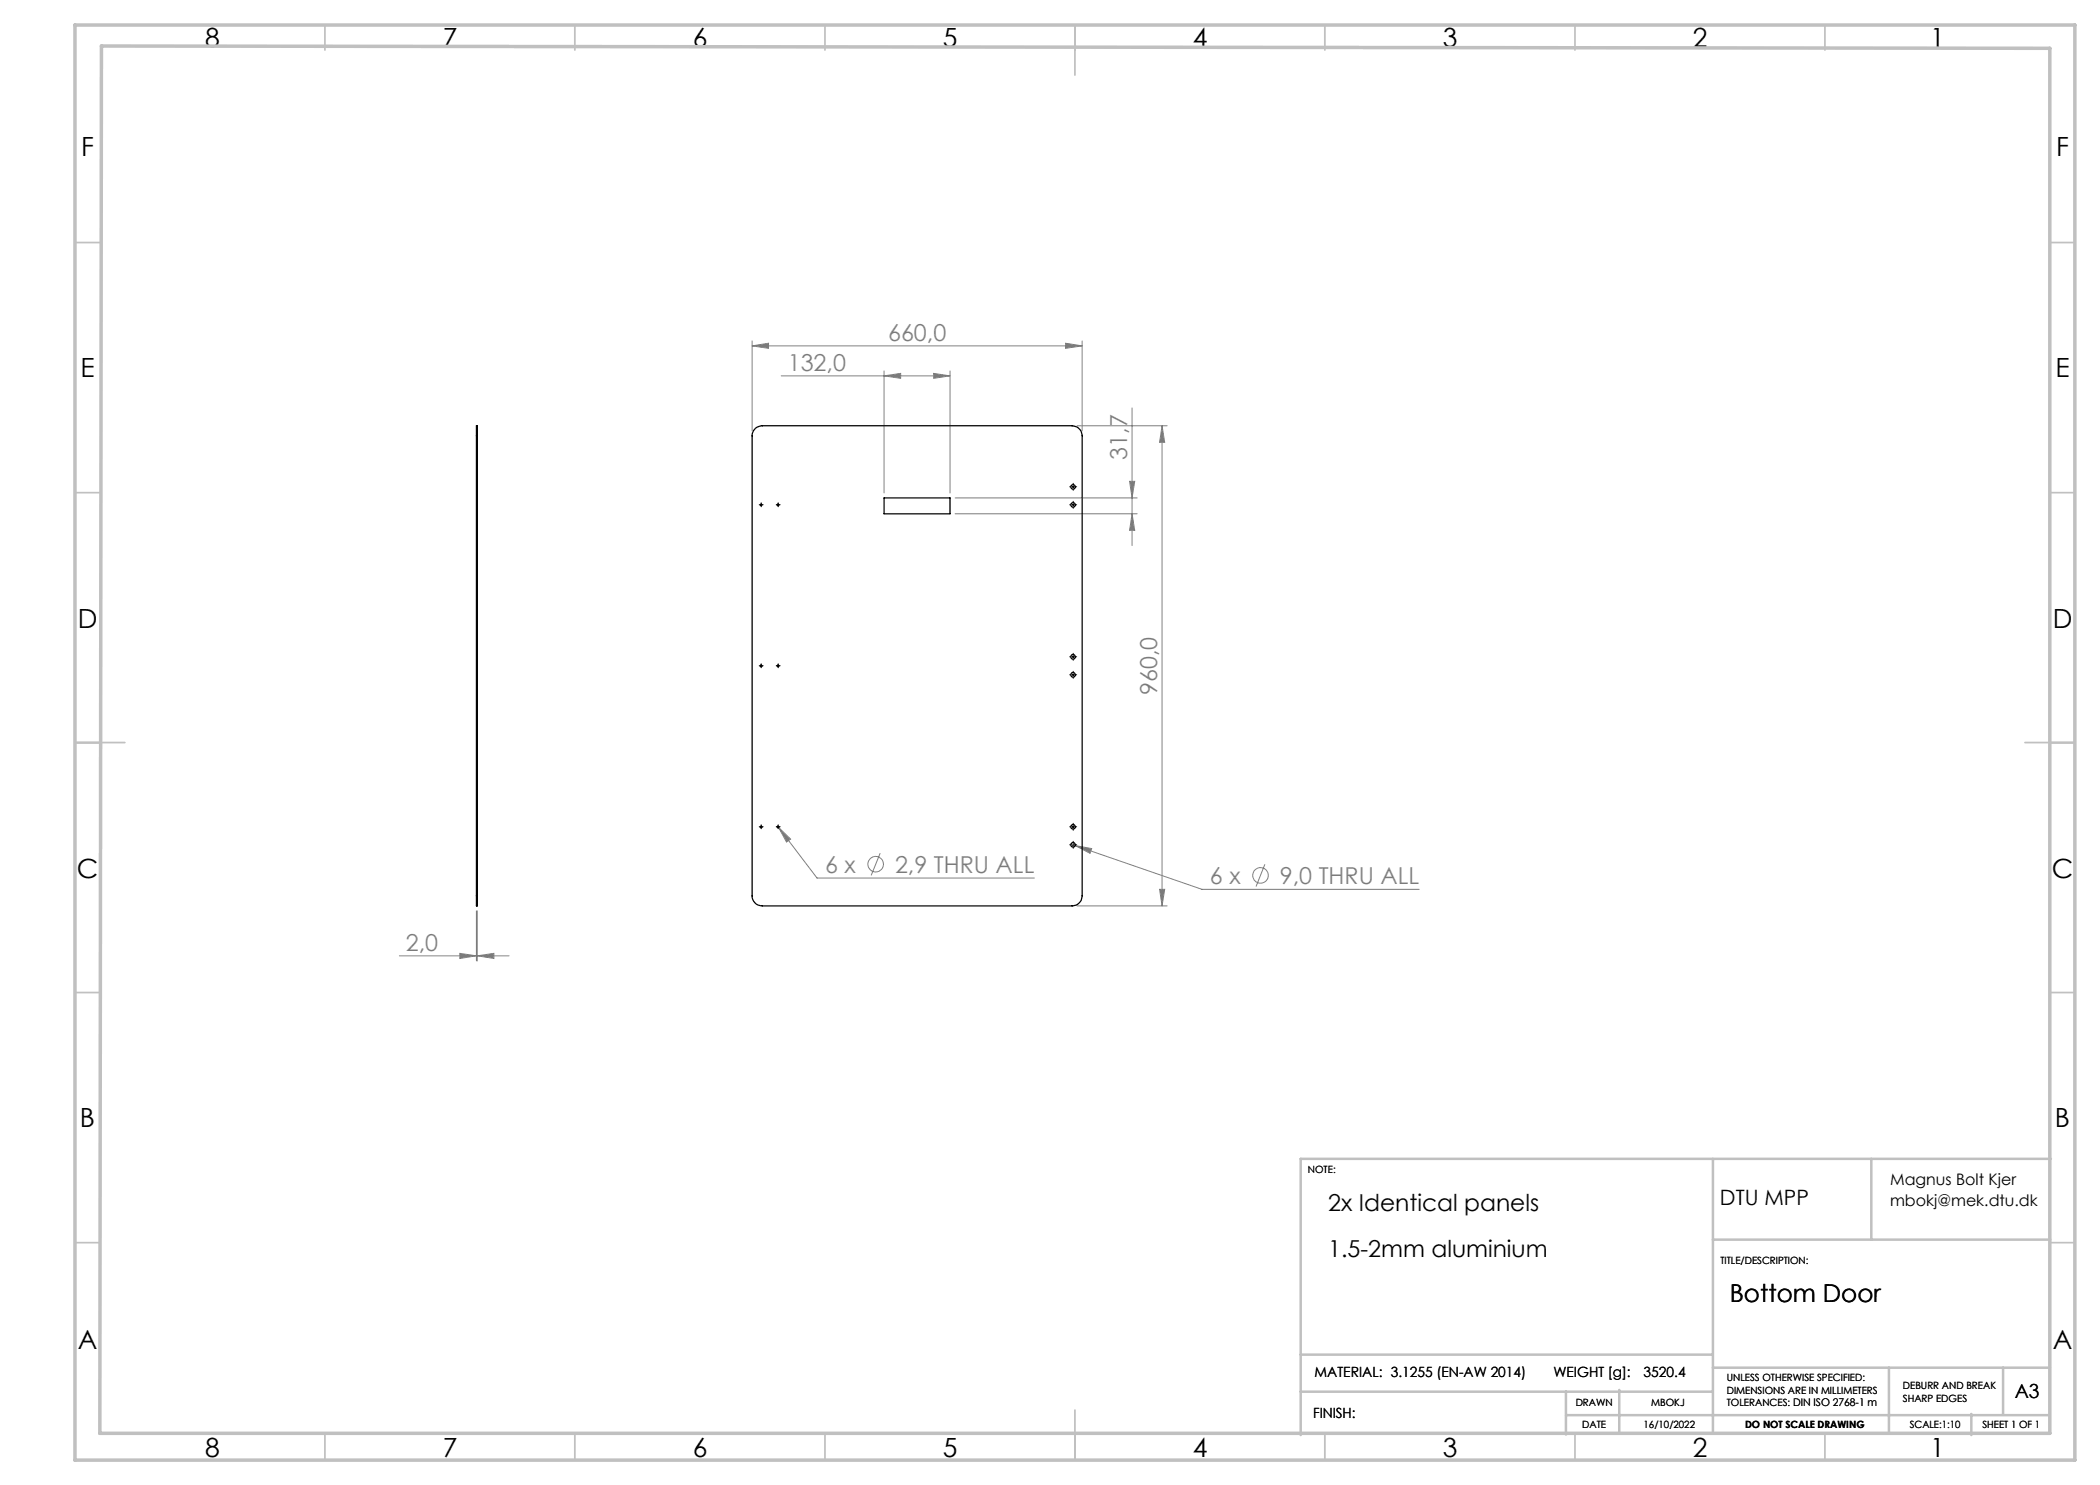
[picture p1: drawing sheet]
<svg xmlns="http://www.w3.org/2000/svg" width="420mm" height="297mm" viewBox="0 0 420 297" stroke-linecap="round" stroke-linejoin="round" font-family="sans-serif">
<g fill="none" stroke="#808080" stroke-width=".2">
<path d="M150.4 69.2l3.3-.6v1.1zM150.4 68.2v18M150.4 69.2h66M156.2 75.2h33.8M176.8 75.2l3.3-.5v1zM176.8 74.2v24.4M186.7 74.7l3.3 .5-3.3 .5zM190 74.2v24.4M213.1 68.6l3.3 .6-3.3 .5zM216.4 68.2v18M191 99.6h36.4M215.4 85.2h18"/>
<path d="M225.9 96.3h1l-.5 3.3zM226.4 81.6v27.5M232.4 85.2v96M232.4 85.2l.5 3.3h-1zM191 102.8h36.4M226.4 102.8l.5 3.3h-1zM155.5 165.3l.2 .2M155.7 165.5l2.4 2.3-.8 .6zM155.7 165.5l7.7 10.1h43.5M176 170.6l-1.8 4.5M214.2 168.8l.9 .3M215.1 169.1l3.2 .6-.3 1z"/>
<path d="M215.1 169.1l25.3 8.8h43.4M231.9 177.9h1l-.5 3.3zM253 172.9l-1.8 4.4M79.9 191.2h21.9M92 190.7l3.3 .5-3.3 .5zM95.3 182.2v10M95.5 191.2l3.3-.5v1zM95.5 182.2v10M215.4 181.2h18"/>
<circle cx="175.2" cy="172.8" r="1.55"/>
<circle cx="252.1" cy="175.1" r="1.56"/>
</g>
<g fill="none" stroke="#000" stroke-width=".2" stroke-dasharray="15.2 1.3 1.3 1.3">
<path d="M214.1 97.4h-.2M214.6 96.9v-.2M214.6 97.9v.2M215.1 97.4h.2M152 101h-.2M152.2 100.7v-.1M152.2 101.2v.1M152.5 101h.1M155.4 101h-.2M155.6 100.7v-.1M155.6 101.2v.1M155.9 101h.1"/>
<path d="M214.1 101h-.2M214.6 100.5v-.2M214.6 101.5v.2M215.1 101h.2M152 133.2h-.2M152.2 132.9v-.1M152.2 133.4v.1M152.5 133.2h.1M155.4 133.2h-.2M155.6 132.9v-.1M155.6 133.4v.1M155.9 133.2h.1"/>
<path d="M214.1 135h-.2M214.1 131.4h-.2M214.6 134.5v-.2M214.6 135.5v.2M214.6 130.9v-.2M214.6 131.9v.2M215.1 135h.2M215.1 131.4h.2M152 165.4h-.2M152.2 165.1v-.1M152.2 165.6v.1M152.5 165.4h.1"/>
<path d="M155.4 165.4h-.2M155.6 165.1v-.1M155.6 165.6v.1M155.9 165.4h.1M214.1 169h-.2M214.1 165.4h-.2M214.6 168.5v-.2M214.6 169.5v.2M214.6 164.9v-.2M214.6 165.9v.2M215.1 169h.2M215.1 165.4h.2"/>
</g>
<g fill="none" stroke="#000" stroke-width=".2">
<path d="M214.4 97.4h.5M214.6 97.1v.5M152 101h.5M152.2 100.7v.5M155.4 101h.5M155.6 100.7v.5M214.4 101h.5M214.6 100.7v.5M152 133.2h.5M152.2 132.9v.5M155.4 133.2h.5M155.6 132.9v.5"/>
<path d="M214.4 135h.5M214.4 131.4h.5M214.6 131.1v.5M214.6 134.7v.5M152 165.4h.5M152.2 165.1v.5M155.4 165.4h.5M155.6 165.1v.5M214.4 169h.5M214.4 165.4h.5M214.6 165.1v.5M214.6 168.7v.5"/>
</g>
<g fill="none" stroke="#c0c0c0" stroke-width=".35">
<path d="M65 5v5M115 5v5M165 5v5M215 5v10M265 5v5M315 5v5M365 5v5M15 48.5h5M410 48.5h5M15 98.5h5M410 98.5h5M15 148.5h10"/>
<path d="M405 148.5h10M15 198.5h5M410 198.5h5M15 248.5h5M410 248.5h5M65 287v5M115 287v5M165 287v5M215 282v10M265 287v5M315 287v5M365 287v5"/>
</g>
<g fill="none" stroke="#c0c0c0" stroke-width=".5">
<path d="M342.6 231.8v54.8M374.3 231.8v16.1M410.2 231.8h-150.1v55.2M342.6 247.9h67.5M260.1 278.3h82.5M260.1 270.9h82.5M313.2 278.3v8.6M323.8 278v8.7M342.6 273.5h67.4M377.8 273.5v13.2M400.6 273.5v9.3M313.2 283h96.8"/>
<path d="M394.3 282.8v4.2"/>
</g>
<path d="M15 5h400v287h-400zM20.3 9.2l389.7 .5v277h-390z" fill="none" stroke="#c0c0c0" stroke-width=".7"/>
<g fill="#808080">
<path d="M150.4 69.2l3.3-.6v1.1zM213.1 68.6l3.3 .6-3.3 .5zM176.8 75.2l3.3-.5v1zM186.7 74.7l3.3 .5-3.3 .5zM215.1 169.1l2.9 1.6 .3-1zM155.7 165.5l1.6 2.9 .8-.6zM92 190.7l3.3 .5-3.3 .5zM95.5 191.2l3.3-.5v1z"/>
<path d="M232.4 85.2l.5 3.3h-1zM231.9 177.9h1l-.5 3.3zM225.9 96.3h1l-.5 3.3zM226.4 102.8l.5 3.3h-1z"/>
</g>
<g fill="none" stroke="#000" stroke-width=".25">
<path d="M95.3 87.2v-2h.2v2M95.3 87.2h.2M95.3 87.2v92M95.5 87.2v92M151.1 85.7l1.3-.5h62a2.03 2.03 0 0 1 2 2v92a2.03 2.03 0 0 1-2 2h-62a1.98 1.98 0 0 1-2-2v-92.3l.3-.8zM176.8 99.6h13.2v3.2h-13.2zM95.3 179.2v2h.2v-2M95.3 179.2h.2"/>
<circle cx="214.6" cy="97.4" r=".45"/>
<circle cx="152.2" cy="101" r=".14"/>
<circle cx="155.6" cy="101" r=".14"/>
<circle cx="214.6" cy="101" r=".45"/>
<circle cx="152.2" cy="133.2" r=".15"/>
<circle cx="155.6" cy="133.2" r=".15"/>
<circle cx="214.6" cy="131.4" r=".46"/>
<circle cx="214.6" cy="135" r=".46"/>
<circle cx="152.2" cy="165.4" r=".15"/>
<circle cx="155.6" cy="165.4" r=".15"/>
<circle cx="214.6" cy="169" r=".46"/>
<circle cx="214.6" cy="165.4" r=".45"/>
</g>
<g font-size="5.3">
<text x="41" y="9.5">8</text>
<text x="88.5" y="9.5">7</text>
<text x="138.5" y="9.5">6</text>
<text x="188.5" y="9.5">5</text>
<text x="238.5" y="9.5">4</text>
<text x="288.5" y="9.5">3</text>
<text x="338.5" y="9.5">2</text>
<text x="386" y="9.5">1</text>
<text x="16.2" y="31.3">F</text>
<text x="411.2" y="31.3">F</text>
<text x="16.1" y="75.5">E</text>
<text x="411.1" y="75.5">E</text>
<text x="15.5" y="125.5">D</text>
<text x="410.5" y="125.5">D</text>
<text x="15.4" y="175.5">C</text>
<text x="410.4" y="175.5">C</text>
<text x="16" y="225.5">B</text>
<text x="411" y="225.5">B</text>
<text x="15.5" y="269.8">A</text>
<text x="410.5" y="269.8">A</text>
<text x="41" y="291.5">8</text>
<text x="88.5" y="291.5">7</text>
<text x="138.5" y="291.5">6</text>
<text x="188.5" y="291.5">5</text>
<text x="238.5" y="291.5">4</text>
<text x="288.5" y="291.5">3</text>
<text x="338.5" y="291.5">2</text>
<text x="386" y="291.5">1</text>
</g>
<text font-size="4.9" x="345.9" y="260.4">Bottom Door</text>
<g font-size="4.7" fill="#808080">
<text x="177.6" y="68.1">660,0</text>
<text x="157.6" y="74.1">132,0</text>
<text x="225.4" y="91.9" transform="rotate(-90 225.4 91.9)">31,7</text>
<text x="231.4" y="139" transform="rotate(-90 231.4 139)">960,0</text>
<text x="165" y="174.5">6 x</text>
<text x="179" y="174.5">2,9 THRU ALL</text>
<text x="242" y="176.8">6 x</text>
<text x="256" y="176.8">9,0 THRU ALL</text>
<text x="81.2" y="190.1">2,0</text>
</g>
<g font-size="4.7">
<text x="265.6" y="242.3">2x Identical panels</text>
<text x="265.6" y="251.3">1.5-2mm aluminium</text>
</g>
<text font-size="4.2" x="344" y="240.9">DTU MPP</text>
<text font-size="3.9" x="403" y="279.6">A3</text>
<g font-size="3.2">
<text x="378" y="237">Magnus Bolt Kjer</text>
<text x="378" y="241.1">mbokj@mek.dtu.dk</text>
</g>
<g font-size="2.8">
<text x="262.9" y="275.4">MATERIAL: 3.1255 (EN-AW 2014)</text>
<text x="310.7" y="275.4">WEIGHT [g]:</text>
<text x="328.7" y="275.4">3520.4</text>
<text x="262.6" y="283.6">FINISH:</text>
</g>
<g font-size="2">
<text x="261.6" y="234.6">NOTE:</text>
<text x="344.1" y="252.7">TITLE/DESCRIPTION:</text>
<text x="315.1" y="281.3">DRAWN</text>
<text x="330.2" y="281.3">MBOKJ</text>
<text x="345.4" y="276.3">UNLESS OTHERWISE SPECIFIED:</text>
<text x="345.4" y="278.8">DIMENSIONS ARE IN MILLIMETERS</text>
<text x="345.4" y="281.3">TOLERANCES: DIN ISO 2768-1 m</text>
<text x="380.6" y="277.8">DEBURR AND BREAK</text>
<text x="380.6" y="280.3">SHARP EDGES</text>
<text x="316.4" y="285.6">DATE</text>
<text x="328.7" y="285.6">16/10/2022</text>
<text x="349" y="285.6">DO NOT SCALE DRAWING</text>
<text x="381.9" y="285.6">SCALE:1:10</text>
<text x="396.5" y="285.6">SHEET 1 OF 1</text>
</g>
</svg>
